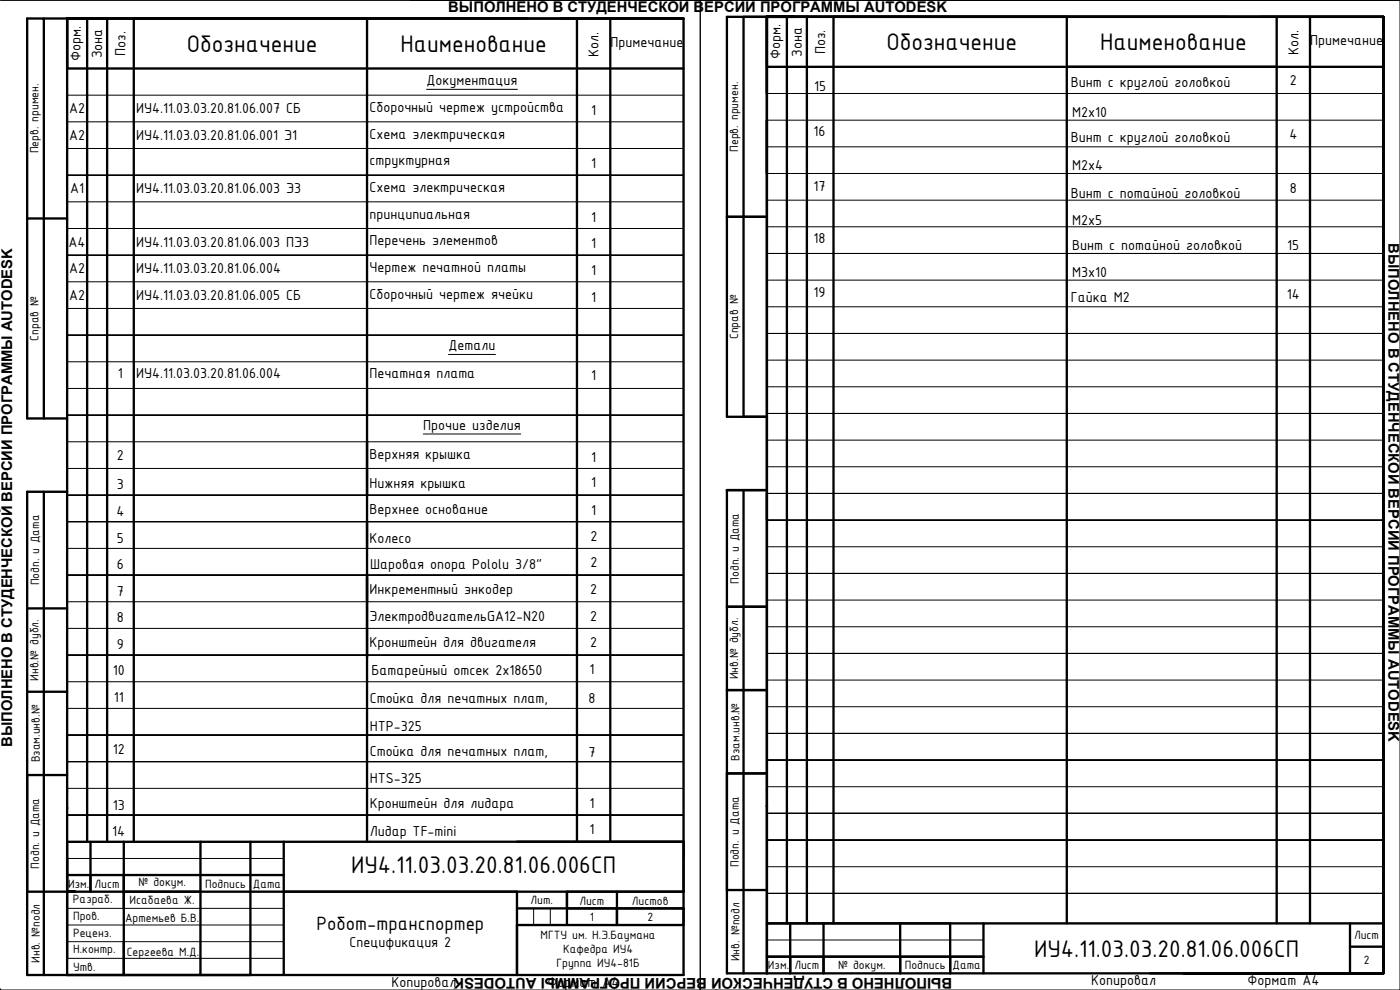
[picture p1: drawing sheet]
<svg xmlns="http://www.w3.org/2000/svg" width="420mm" height="297mm" viewBox="0 0 420 297" stroke-linecap="round" stroke-linejoin="round" font-family="sans-serif">
<!-- layer: border -->
<g fill="none" stroke="#000" stroke-width=".3">
<path d="M.2 .1h420v296.9h-420M123.2 .1h297h-297M210.2 .1v296.9M20.2 28.6h184.9M20.2 36.6h184.9M230.2 28.1h185M230.2 36.1h185M20.2 44.6h184.9M205.1 52.6h-184.9h184.9M230.2 44.1h185M415.2 52.1h-185h185M20.2 60.6h184.9"/>
<path d="M20.2 68.6h184.9M205.1 76.6h-184.9h184.9M230.2 60.1h185M230.2 68h185M415.2 76h-185h185M20.2 84.5h184.9M20.2 92.5h184.9M230.2 84h185M230.2 92.1h185M20.2 108.5h184.9M20.2 116.6h184.9M205.1 100.5h-184.9h184.9"/>
<path d="M230.2 108.1h185M230.2 116.1h185M415.2 100.1h-185h185M20.2 132.6h184.9M205.1 124.6h-184.9h184.9M230.2 132.1h185M415.2 124.1h-185h185M20.2 140.6h184.9M205.1 148.6h-184.9h184.9M205.1 156.5h-184.9h184.9M230.2 140h185M415.2 148h-185h185"/>
<path d="M415.2 156h-185h185M20.2 164.5h184.9M205.1 172.5h-184.9h184.9M230.2 164h185M415.2 172h-185h185M20.2 180.5h184.9M20.2 188.5h184.9M205.1 196.6h-184.9h184.9M230.2 180.1h185M230.2 188.1h185M415.2 196.1h-185h185M20.2 204.6h184.9"/>
<path d="M20.2 212.6h184.9M230.2 204h185M230.2 212h185M20.2 236.5h184.9M205.1 220.5h-184.9h184.9M205.1 228.5h-184.9h184.9M230.2 236h185M415.2 220h-185h185M415.2 228h-185h185M20.2 257.6h65M20.2 252.5h184.9M205.1 244.5h-184.9h184.9"/>
<path d="M230.2 244h185zM415.2 252h-185h185M20.2 272.5h65M20.2 277.5h65M160.1 272.5v5M165.2 272.5v5M230.2 260.1h185M415.2 268h-185h185M.2 297h.1M20.2 282.5h65M20.2 287.5h65M210.2 297h.1"/>
<path d="M230.2 282h64.9"/>
</g>
<g fill="none" stroke="#000" stroke-width=".7">
<path d="M13.2 5.6h7M20.2 5.6h184.9v286.9h-184.9h16.9v-40M20.2 5.6h8zM20.2 5.6v14.9h184.9M20.2 5.6v286.9h-12.1v-145h12.1M26.2 5.6h6h-12h6v247M158.2 5.6h-138v14.9M168.1 5.6h37M173.2 5.6h10v246.9M218.2 5.1h4.9v119.9h7.1h-12zM223.1 5.1h192.1M236.2 5.1h6h-12h6v271.9"/>
<path d="M368.2 5.1h-138h8h-8v23v-23h148M383.1 5.1h10v271.9M230.2 36.1v16M320.2 20.1h62.9M415.2 20.1h-185v-15v286.9M8.1 65.5h12.1M218.2 65.1h12M13.2 125.5v-119.9h-5.1v119.9h12.1M110.2 132.6v16M13.2 147.5v145M110.2 156.4v8.1M223.1 147.1v144.9"/>
<path d="M230.2 147.1h-12v144.9h12M110.2 173.2v24M110.2 172.1v8M8.1 182.5h12.1M218.2 182.1h12M8.1 207.5h12.1M218.2 207h12M20.2 232.5h-12.1v35h14.1M218.2 232h12h-12v35h12M20.2 257.5v5h65M20.2 252.6l184.9-.1v15M27.2 252.6v14.9"/>
<path d="M32.2 252.6v-247h8v247M60.2 252.5v40h-23.1v-10M75.2 252.5v40h-15M85.2 252.5v40M173.2 252.5v-246.9h-133h70v247M20.2 262.5v5h184.9M22.4 267.5h-2.2h2.4M37.1 262.5v5M60.2 267.5h-23.1v5M155.2 272.5h49.9v5h-49.9M155.2 267.5v25M170.1 267.5v5h15.1v5v-10h19.9"/>
<path d="M185.2 267.5h-15.1v10M237.2 277h10v15v-5h23v5v-15h-23M242.2 277v-271.9h7.9v271.9M270.2 277h15v15v-5h9.9h-64.9h7v5v-15h-7h64.9M320.2 277v-271.9h-70.1h133v271.9M405.2 277h-110.1v15M405.2 277v15h10M405.2 277h10M415.2 277v-271.9v286.9M415.2 277v15M230.2 292h185v-15v15M345.2 292h70h-60"/>
<path d="M405.2 284h10"/>
</g>
<g fill="#000">
<circle cx="20.2" cy="242.5" r=".35"/>
<circle cx="230.2" cy="242" r=".35"/>
<circle cx="75.2" cy="292.5" r=".35"/>
<circle cx="205.1" cy="292.5" r=".2"/>
</g>
<path d="M205.1 257.5v-5v5" fill="none" stroke="#000" stroke-width=".4"/>
<!-- layer: Text -->
<path d="M128 26.8h27.3M134.6 106.3h14.1M127 130.2h29.3" fill="none" stroke="#000" stroke-width=".3"/>
<g font-size="7.8">
<text x="56" y="15.6">Обозначение</text>
<text x="120.2" y="15.6">Наименование</text>
<text x="266" y="15.1">Обозначение</text>
<text x="330.1" y="15.1">Наименование</text>
<text x="105.4" y="262">ИУ4.11.03.03.20.81.06.006СП</text>
<text x="310.4" y="287">ИУ4.11.03.03.20.81.06.006СП</text>
</g>
<text font-size="6.2" x="95" y="278.9">Робот-транспортер</text>
<g font-size="4.7">
<text x="30.6" y="17.5" transform="rotate(-89 30.6 17.5)">Зона</text>
<text x="37.6" y="16.7" transform="rotate(-89 37.6 16.7)">Поз.</text>
<text x="179.7" y="17" transform="rotate(-90 179.7 17)">Кол.</text>
<text x="183.2" y="14.1">Примечание</text>
<text x="234.1" y="17.8" transform="rotate(-89 234.1 17.8)">Форм.</text>
<text x="240.6" y="17" transform="rotate(-89 240.6 17)">Зона</text>
<text x="247.6" y="16.3" transform="rotate(-89 247.6 16.3)">Поз.</text>
<text x="389.7" y="16.5" transform="rotate(-90 389.7 16.5)">Кол.</text>
<text x="393.2" y="13.6">Примечание</text>
<text x="24.1" y="18.3" transform="rotate(-89 24.1 18.3)">Форм.</text>
<text x="128" y="25.6">Документация</text>
<text x="244.3" y="27.2">15</text>
<text x="321.3" y="26">Винт с круглой головкой</text>
<text x="387.1" y="25.5">2</text>
<text x="20.8" y="34.1">A2</text>
<text x="40.9" y="34.1">ИУ4.11.03.03.20.81.06.007 СБ</text>
<text x="110.8" y="33.6">Сборочный чертеж устройства</text>
<text x="177.4" y="34.6">1</text>
<text x="321.8" y="35.1">M2x10</text>
<text x="110.8" y="41.6">Схема электрическая</text>
<text x="244.1" y="40.9">16</text>
<text x="387" y="41.7">4</text>
<text x="20.8" y="42.1">A2</text>
<text x="40.9" y="42.1">ИУ4.11.03.03.20.81.06.001 Э1</text>
<text x="321.3" y="42.6">Винт с круглой головкой</text>
<text x="110.8" y="49.6">структурная</text>
<text x="177.4" y="50.6">1</text>
<text x="321.8" y="51.1">M2x4</text>
<text x="21.1" y="58.1">A1</text>
<text x="40.9" y="58.1">ИУ4.11.03.03.20.81.06.003 Э3</text>
<text x="110.8" y="57.6">Схема электрическая</text>
<text x="244.1" y="57.3">17</text>
<text x="321.3" y="59.4">Винт с потайной головкой</text>
<text x="387.1" y="58.1">8</text>
<text x="110.8" y="65.6">принципиальная</text>
<text x="177.4" y="66.6">1</text>
<text x="321.8" y="67.5">M2x5</text>
<text x="20.6" y="74">A4</text>
<text x="40.9" y="74">ИУ4.11.03.03.20.81.06.003 ПЭ3</text>
<text x="110.8" y="73.6">Перечень элементов</text>
<text x="177.4" y="74.6">1</text>
<text x="244.1" y="72.8">18</text>
<text x="321.8" y="75.1">Винт с потайной головкой</text>
<text x="386.3" y="75">15</text>
<text x="20.8" y="82">A2</text>
<text x="40.9" y="82">ИУ4.11.03.03.20.81.06.004</text>
<text x="110.8" y="81.6">Чертеж печатной платы</text>
<text x="177.4" y="82.6">1</text>
<text x="321.8" y="83.1">M3x10</text>
<text x="110.8" y="89.6">Сборочный чертеж ячейки</text>
<text x="244.1" y="89.1">19</text>
<text x="386.2" y="89.8">14</text>
<text x="20.8" y="90.1">A2</text>
<text x="40.9" y="90.1">ИУ4.11.03.03.20.81.06.005 СБ</text>
<text x="177.4" y="90.5">1</text>
<text x="321.3" y="90.7">Гайка M2</text>
<text x="134.6" y="105.1">Детали</text>
<text x="35.4" y="113.4">1</text>
<text x="40.9" y="113.4">ИУ4.11.03.03.20.81.06.004</text>
<text x="110.8" y="113.4">Печатная плата</text>
<text x="177.4" y="113.9">1</text>
<text x="127" y="129">Прочие изделия</text>
<text x="110.8" y="137.7">Верхняя крышка</text>
<text x="35.1" y="138.1">2</text>
<text x="177.4" y="138.6">1</text>
<text x="35.1" y="146.8">3</text>
<text x="110.8" y="146.3">Нижняя крышка</text>
<text x="177.4" y="146.1">1</text>
<text x="35" y="154.8">4</text>
<text x="110.8" y="154.3">Верхнее основание</text>
<text x="177.4" y="154.6">1</text>
<text x="35.1" y="162.8">5</text>
<text x="110.8" y="162.8">Колесо</text>
<text x="177.2" y="162.3">2</text>
<text x="35.1" y="170.7">6</text>
<text x="111.1" y="170.6">Шаровая опора Pololu 3/8&quot;</text>
<text x="177.2" y="170.1">2</text>
<text x="35.1" y="178.7">7</text>
<text x="110.8" y="178.3">Инкрементный энкодер</text>
<text x="177.1" y="178.2">2</text>
<text x="35.1" y="186.7">8</text>
<text x="110.8" y="186.3">ЭлектродвигательGA12-N20</text>
<text x="177.1" y="186.2">2</text>
<text x="35.1" y="194.7">9</text>
<text x="110.8" y="194.3">Кронштейн для двигателя</text>
<text x="177.1" y="194.2">2</text>
<text x="33.9" y="202.6">10</text>
<text x="111.5" y="202.4">Батарейный отсек 2х18650</text>
<text x="176.9" y="202.2">1</text>
<text x="34.2" y="210.5">11</text>
<text x="110.9" y="210.9">Стойка для печатных плат,</text>
<text x="176.6" y="210.8">8</text>
<text x="110.9" y="219.2">HTP-325</text>
<text x="33.9" y="226.2">12</text>
<text x="110.9" y="226.7">Стойка для печатных плат,</text>
<text x="176.6" y="227.1">7</text>
<text x="110.9" y="235">HTS-325</text>
<text x="33.9" y="242.9">13</text>
<text x="110.9" y="242.3">Кронштейн для лидара</text>
<text x="176.9" y="242.6">1</text>
<text x="33.7" y="250.7">14</text>
<text x="110.9" y="251">Лидар TF-mini</text>
<text x="176.9" y="250.3">1</text>
<text x="104.8" y="284.3">Спецификация 2</text>
<text x="117.5" y="296.1">Копировал</text>
<text x="164.3" y="296.1">Формат A4</text>
<text x="327.5" y="295.6">Копировал</text>
<text x="374.4" y="295.6">Формат A4</text>
</g>
<g font-size="4.4">
<text x="134.5" y="3.5">ВЫПОЛНЕНО В СТУДЕНЧЕСКОЙ ВЕРСИИ ПРОГРАММЫ AUTODESK</text>
<text x="416.7" y="72.9" transform="rotate(90 416.7 72.9)">ВЫПОЛНЕНО В СТУДЕНЧЕСКОЙ ВЕРСИИ ПРОГРАММЫ AUTODESK</text>
<text x="3.7" y="224.2" transform="rotate(-90 3.7 224.2)">ВЫПОЛНЕНО В СТУДЕНЧЕСКОЙ ВЕРСИИ ПРОГРАММЫ AUTODESK</text>
<text x="285.8" y="293.6" transform="rotate(180 285.8 293.6)">ВЫПОЛНЕНО В СТУДЕНЧЕСКОЙ ВЕРСИИ ПРОГРАММЫ AUTODESK</text>
</g>
<g font-size="3.9">
<text x="11.5" y="46.1" transform="rotate(-90 11.5 46.1)">Перв. примен.</text>
<text x="221.5" y="45.6" transform="rotate(-90 221.5 45.6)">Перв. примен.</text>
<text x="221.5" y="101.8" transform="rotate(-90 221.5 101.8)">Справ №</text>
<text x="11.5" y="102.3" transform="rotate(-90 11.5 102.3)">Справ №</text>
<text x="11.7" y="175.7" transform="rotate(-90 11.7 175.7)">Подп. и Дата</text>
<text x="221.7" y="175.2" transform="rotate(-90 221.7 175.2)">Подп. и Дата</text>
<text x="221.5" y="203.8" transform="rotate(-90 221.5 203.8)">Инв.№ дубл.</text>
<text x="11.5" y="204.3" transform="rotate(-90 11.5 204.3)">Инв.№ дубл.</text>
<text x="11.9" y="228.7" transform="rotate(-90 11.9 228.7)">Взам.инв.№</text>
<text x="221.9" y="228.2" transform="rotate(-90 221.9 228.2)">Взам.инв.№</text>
<text x="11.7" y="260.7" transform="rotate(-90 11.7 260.7)">Подп. и Дата</text>
<text x="221.7" y="260.2" transform="rotate(-90 221.7 260.2)">Подп. и Дата</text>
<text x="20.5" y="266.3">Изм.</text>
<text x="28.4" y="266.3">Лист</text>
<text x="41.5" y="265.9">№ докум.</text>
<text x="61.5" y="266.4">Подпись</text>
<text x="75.9" y="266.5">Дата</text>
<text x="21.9" y="270.9">Разраб.</text>
<text x="21.9" y="276">Пров.</text>
<text x="38.9" y="271.4">Исабаева Ж.</text>
<text x="159.2" y="271.3">Лит.</text>
<text x="173.9" y="271.5">Лист</text>
<text x="189.7" y="271.4">Листов</text>
<text x="21.9" y="281.1">Реценз.</text>
<text x="37.5" y="276.7">Артемьев Б.В.</text>
<text x="162.2" y="281.8">МГТУ им. Н.Э.Баумана</text>
<text x="177" y="276.3">1</text>
<text x="194.3" y="276.3">2</text>
<text x="406.4" y="281.8">Лист</text>
<text x="21.9" y="286">Н.контр.</text>
<text x="38" y="286.7">Сергеева М.Д.</text>
<text x="169" y="285.9">Кафедра ИУ4</text>
<text x="11.9" y="288.9" transform="rotate(-90 11.9 288.9)">Инв. №подл</text>
<text x="21.9" y="291.3">Утв.</text>
<text x="167" y="290.1">Группа ИУ4-81Б</text>
<text x="221.9" y="288.4" transform="rotate(-90 221.9 288.4)">Инв. №подл</text>
<text x="230.5" y="290.8">Изм.</text>
<text x="238.4" y="290.8">Лист</text>
<text x="251.5" y="290.7">№ докум.</text>
<text x="271.5" y="290.8">Подпись</text>
<text x="285.9" y="290.6">Дата</text>
<text x="409.3" y="289.3">2</text>
</g>
</svg>
